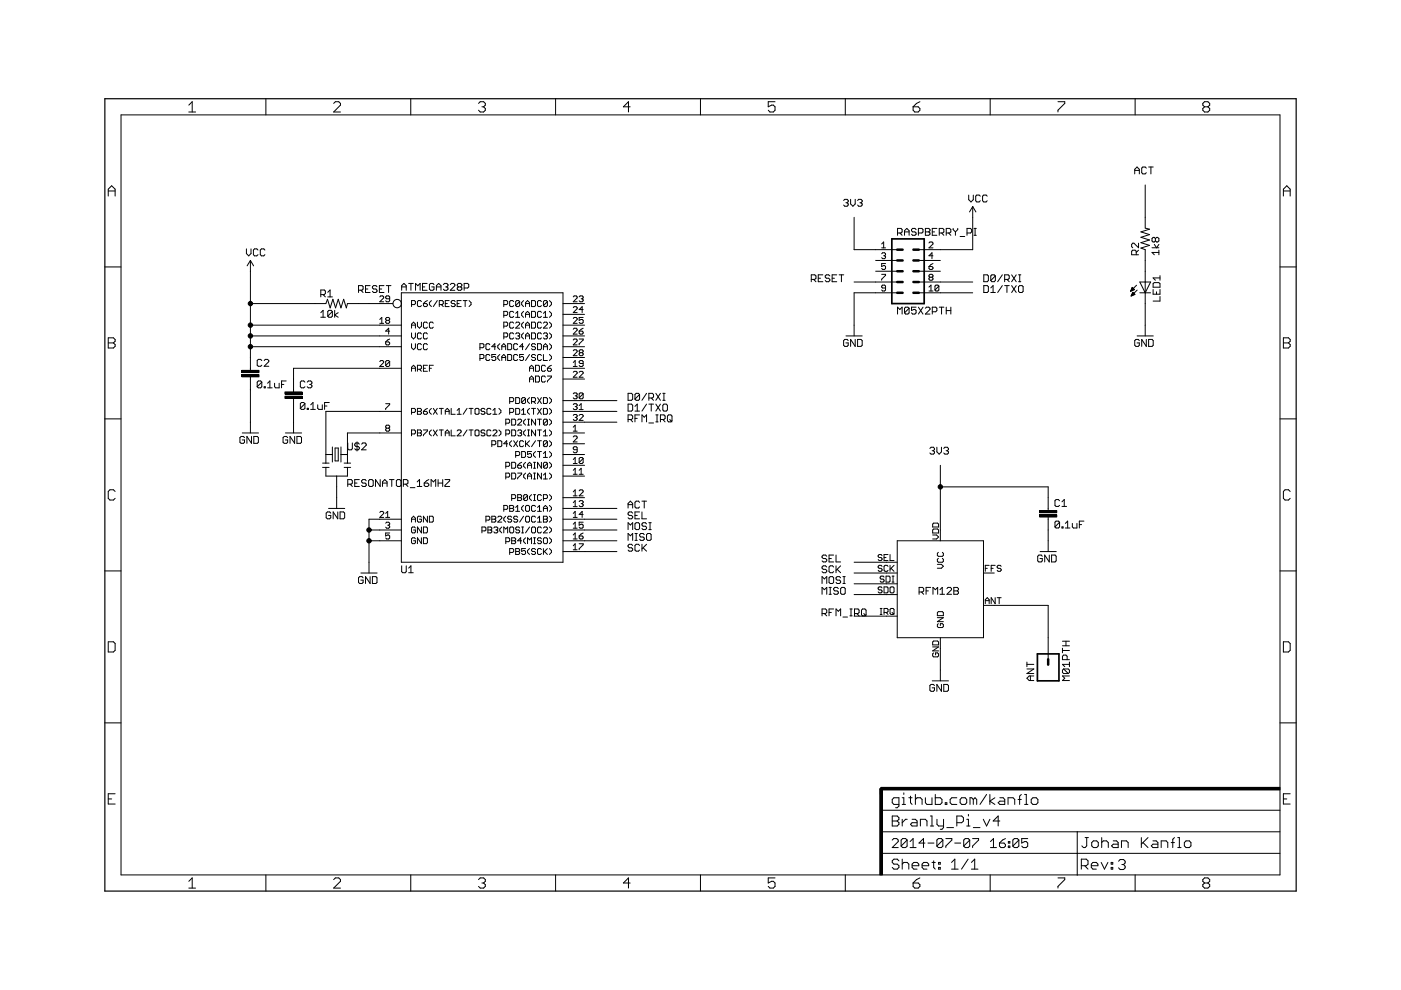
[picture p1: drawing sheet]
<?xml version="1.0" encoding="utf-8"?>
<!DOCTYPE eagle SYSTEM "eagle.dtd">
<!--
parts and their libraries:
SparkFun-DigitalIC: Licensing: Creative Commons ShareAlike 4.0 International - https://creativecommons.org/licenses/by-sa/4.0
-->
<eagle version="6.5.0">
<drawing>
<settings>
<setting alwaysvectorfont="yes"/>
<setting verticaltext="up"/>
</settings>
<grid distance="0.1" unitdist="inch" unit="inch" style="lines" multiple="1" display="no" altdistance="0.01" altunitdist="inch" altunit="inch"/>
<schematic xreflabel="%F%N/%S.%C%R" xrefpart="/%S.%C%R">
<libraries>
<library name="SparkFun-DigitalIC">
<symbols>
<symbol name="ATMEGAXX8-32PIN">
<wire x1="-17.78" y1="27.94" x2="20.32" y2="27.94" width="0.254" layer="94"/>
<wire x1="20.32" y1="27.94" x2="20.32" y2="-35.56" width="0.254" layer="94"/>
<wire x1="20.32" y1="-35.56" x2="-17.78" y2="-35.56" width="0.254" layer="94"/>
<wire x1="-17.78" y1="-35.56" x2="-17.78" y2="27.94" width="0.254" layer="94"/>
<text x="-17.78" y="-38.1" size="1.778" layer="95">&gt;NAME</text>
<text x="-17.78" y="28.448" size="1.778" layer="96">&gt;VALUE</text>
<pin name="PB5(SCK)" x="25.4" y="-33.02" length="middle" rot="R180"/>
<pin name="PB7(XTAL2/TOSC2)" x="-22.86" y="-5.08" length="middle"/>
<pin name="PB6(XTAL1/TOSC1)" x="-22.86" y="0" length="middle"/>
<pin name="GND@1" x="-22.86" y="-27.94" length="middle"/>
<pin name="GND@2" x="-22.86" y="-30.48" length="middle"/>
<pin name="VCC@1" x="-22.86" y="17.78" length="middle"/>
<pin name="VCC@2" x="-22.86" y="15.24" length="middle"/>
<pin name="AGND" x="-22.86" y="-25.4" length="middle"/>
<pin name="AREF" x="-22.86" y="10.16" length="middle"/>
<pin name="AVCC" x="-22.86" y="20.32" length="middle"/>
<pin name="PB4(MISO)" x="25.4" y="-30.48" length="middle" rot="R180"/>
<pin name="PB3(MOSI/OC2)" x="25.4" y="-27.94" length="middle" rot="R180"/>
<pin name="PB2(SS/OC1B)" x="25.4" y="-25.4" length="middle" rot="R180"/>
<pin name="PB1(OC1A)" x="25.4" y="-22.86" length="middle" rot="R180"/>
<pin name="PB0(ICP)" x="25.4" y="-20.32" length="middle" rot="R180"/>
<pin name="PD7(AIN1)" x="25.4" y="-15.24" length="middle" rot="R180"/>
<pin name="PD6(AIN0)" x="25.4" y="-12.7" length="middle" rot="R180"/>
<pin name="PD5(T1)" x="25.4" y="-10.16" length="middle" rot="R180"/>
<pin name="PD4(XCK/T0)" x="25.4" y="-7.62" length="middle" rot="R180"/>
<pin name="PD3(INT1)" x="25.4" y="-5.08" length="middle" rot="R180"/>
<pin name="PD2(INT0)" x="25.4" y="-2.54" length="middle" rot="R180"/>
<pin name="PD1(TXD)" x="25.4" y="0" length="middle" rot="R180"/>
<pin name="PD0(RXD)" x="25.4" y="2.54" length="middle" rot="R180"/>
<pin name="ADC7" x="25.4" y="7.62" length="middle" rot="R180"/>
<pin name="ADC6" x="25.4" y="10.16" length="middle" rot="R180"/>
<pin name="PC5(ADC5/SCL)" x="25.4" y="12.7" length="middle" rot="R180"/>
<pin name="PC4(ADC4/SDA)" x="25.4" y="15.24" length="middle" rot="R180"/>
<pin name="PC3(ADC3)" x="25.4" y="17.78" length="middle" rot="R180"/>
<pin name="PC2(ADC2)" x="25.4" y="20.32" length="middle" rot="R180"/>
<pin name="PC1(ADC1)" x="25.4" y="22.86" length="middle" rot="R180"/>
<pin name="PC0(ADC0)" x="25.4" y="25.4" length="middle" rot="R180"/>
<pin name="PC6(/RESET)" x="-22.86" y="25.4" length="middle" function="dot"/>
</symbol>
</symbols>
<devicesets>
<deviceset name="ATMEGA328_SMT" prefix="U" uservalue="yes">
<gates>
<gate name="G$1" symbol="ATMEGAXX8-32PIN" x="0" y="0"/>
</gates>
<devices>
<device name="" package="TQFP32-08">
<connects>
<connect gate="G$1" pin="ADC6" pad="19"/>
<connect gate="G$1" pin="ADC7" pad="22"/>
<connect gate="G$1" pin="AGND" pad="21"/>
<connect gate="G$1" pin="AREF" pad="20"/>
<connect gate="G$1" pin="AVCC" pad="18"/>
<connect gate="G$1" pin="GND@1" pad="3"/>
<connect gate="G$1" pin="GND@2" pad="5"/>
<connect gate="G$1" pin="PB0(ICP)" pad="12"/>
<connect gate="G$1" pin="PB1(OC1A)" pad="13"/>
<connect gate="G$1" pin="PB2(SS/OC1B)" pad="14"/>
<connect gate="G$1" pin="PB3(MOSI/OC2)" pad="15"/>
<connect gate="G$1" pin="PB4(MISO)" pad="16"/>
<connect gate="G$1" pin="PB5(SCK)" pad="17"/>
<connect gate="G$1" pin="PB6(XTAL1/TOSC1)" pad="7"/>
<connect gate="G$1" pin="PB7(XTAL2/TOSC2)" pad="8"/>
<connect gate="G$1" pin="PC0(ADC0)" pad="23"/>
<connect gate="G$1" pin="PC1(ADC1)" pad="24"/>
<connect gate="G$1" pin="PC2(ADC2)" pad="25"/>
<connect gate="G$1" pin="PC3(ADC3)" pad="26"/>
<connect gate="G$1" pin="PC4(ADC4/SDA)" pad="27"/>
<connect gate="G$1" pin="PC5(ADC5/SCL)" pad="28"/>
<connect gate="G$1" pin="PC6(/RESET)" pad="29"/>
<connect gate="G$1" pin="PD0(RXD)" pad="30"/>
<connect gate="G$1" pin="PD1(TXD)" pad="31"/>
<connect gate="G$1" pin="PD2(INT0)" pad="32"/>
<connect gate="G$1" pin="PD3(INT1)" pad="1"/>
<connect gate="G$1" pin="PD4(XCK/T0)" pad="2"/>
<connect gate="G$1" pin="PD5(T1)" pad="9"/>
<connect gate="G$1" pin="PD6(AIN0)" pad="10"/>
<connect gate="G$1" pin="PD7(AIN1)" pad="11"/>
<connect gate="G$1" pin="VCC@1" pad="4"/>
<connect gate="G$1" pin="VCC@2" pad="6"/>
</connects>
<technologies>
<technology name="">
<attribute name="PROD_ID" value="IC-09069" constant="no"/>
<attribute name="VALUE" value="ATMEGA328P" constant="no"/>
</technology>
</technologies>
</device>
</devices>
</deviceset>
</devicesets>
</library>
<library name="SparkFun-Aesthetics">
<symbols>
<symbol name="VCC">
<wire x1="0.762" y1="1.27" x2="0" y2="2.54" width="0.254" layer="94"/>
<wire x1="0" y1="2.54" x2="-0.762" y2="1.27" width="0.254" layer="94"/>
<text x="-1.016" y="3.556" size="1.778" layer="96">&gt;VALUE</text>
<pin name="VCC" x="0" y="0" visible="off" length="short" direction="sup" rot="R90"/>
</symbol>
<symbol name="DGND">
<wire x1="-1.905" y1="0" x2="1.905" y2="0" width="0.254" layer="94"/>
<text x="-2.54" y="-2.54" size="1.778" layer="96">&gt;VALUE</text>
<pin name="GND" x="0" y="2.54" visible="off" length="short" direction="sup" rot="R270"/>
</symbol>
<symbol name="FR-A4L">
<rectangle x1="178.7652" y1="0" x2="179.3748" y2="20.32" layer="94"/>
<rectangle x1="225.7552" y1="-26.67" x2="226.3648" y2="67.31" layer="94" rot="R90"/>
<wire x1="225.29" y1="-0.1" x2="225.29" y2="5.08" width="0.1016" layer="94"/>
<wire x1="225.29" y1="5.08" x2="273.05" y2="5.08" width="0.1016" layer="94"/>
<wire x1="225.29" y1="5.08" x2="179.07" y2="5.08" width="0.1016" layer="94"/>
<wire x1="179.07" y1="10.16" x2="225.29" y2="10.16" width="0.1016" layer="94"/>
<wire x1="225.29" y1="10.16" x2="273.05" y2="10.16" width="0.1016" layer="94"/>
<wire x1="179.07" y1="15.24" x2="273.05" y2="15.24" width="0.1016" layer="94"/>
<wire x1="225.29" y1="5.08" x2="225.29" y2="10.16" width="0.1016" layer="94"/>
<wire x1="179.07" y1="19.05" x2="179.07" y2="20.32" width="0.6096" layer="94"/>
<wire x1="179.07" y1="20.32" x2="180.34" y2="20.32" width="0.6096" layer="94"/>
<text x="181.61" y="11.43" size="2.54" layer="94" font="vector">&gt;DRAWING_NAME</text>
<text x="181.61" y="6.35" size="2.286" layer="94" font="vector">&gt;LAST_DATE_TIME</text>
<text x="195.58" y="1.27" size="2.54" layer="94" font="vector">&gt;SHEET</text>
<text x="181.61" y="1.27" size="2.54" layer="94" font="vector">Sheet:</text>
<text x="181.61" y="16.51" size="2.54" layer="94" font="vector">github.com/kanflo</text>
<text x="226.16" y="1.27" size="2.54" layer="94" font="vector">Rev:</text>
<text x="226.26" y="6.35" size="2.54" layer="94" font="vector">Johan Kanflo</text>
<text x="234.92" y="1.17" size="2.54" layer="94" font="vector">3</text>
<frame x1="-3.81" y1="-3.81" x2="276.86" y2="182.88" columns="8" rows="5" layer="94"/>
</symbol>
</symbols>
<devicesets>
<deviceset name="VCC" prefix="SUPPLY">
<gates>
<gate name="G$1" symbol="VCC" x="0" y="0"/>
</gates>
<devices>
<device name="">
<technologies>
<technology name=""/>
</technologies>
</device>
</devices>
</deviceset>
<deviceset name="GND" prefix="GND">
<gates>
<gate name="1" symbol="DGND" x="0" y="0"/>
</gates>
<devices>
<device name="">
<technologies>
<technology name=""/>
</technologies>
</device>
</devices>
</deviceset>
<deviceset name="FRAME-A4L" prefix="FRAME">
<gates>
<gate name="G$1" symbol="FR-A4L" x="0" y="0"/>
</gates>
<devices>
<device name="">
<technologies>
<technology name=""/>
</technologies>
</device>
</devices>
</deviceset>
</devicesets>
</library>
<library name="SparkFun-Connectors">
<symbols>
<symbol name="M05X2">
<wire x1="3.81" y1="-7.62" x2="-3.81" y2="-7.62" width="0.4064" layer="94"/>
<wire x1="1.27" y1="0" x2="2.54" y2="0" width="0.6096" layer="94"/>
<wire x1="1.27" y1="-2.54" x2="2.54" y2="-2.54" width="0.6096" layer="94"/>
<wire x1="1.27" y1="-5.08" x2="2.54" y2="-5.08" width="0.6096" layer="94"/>
<wire x1="-3.81" y1="7.62" x2="-3.81" y2="-7.62" width="0.4064" layer="94"/>
<wire x1="3.81" y1="-7.62" x2="3.81" y2="7.62" width="0.4064" layer="94"/>
<wire x1="-3.81" y1="7.62" x2="3.81" y2="7.62" width="0.4064" layer="94"/>
<wire x1="1.27" y1="5.08" x2="2.54" y2="5.08" width="0.6096" layer="94"/>
<wire x1="1.27" y1="2.54" x2="2.54" y2="2.54" width="0.6096" layer="94"/>
<wire x1="-1.27" y1="0" x2="-2.54" y2="0" width="0.6096" layer="94"/>
<wire x1="-1.27" y1="-2.54" x2="-2.54" y2="-2.54" width="0.6096" layer="94"/>
<wire x1="-1.27" y1="-5.08" x2="-2.54" y2="-5.08" width="0.6096" layer="94"/>
<wire x1="-1.27" y1="5.08" x2="-2.54" y2="5.08" width="0.6096" layer="94"/>
<wire x1="-1.27" y1="2.54" x2="-2.54" y2="2.54" width="0.6096" layer="94"/>
<text x="-2.54" y="-10.16" size="1.778" layer="96">&gt;VALUE</text>
<text x="-2.54" y="8.382" size="1.778" layer="95">&gt;NAME</text>
<pin name="10" x="7.62" y="-5.08" visible="pad" length="middle" direction="pas" swaplevel="1" rot="R180"/>
<pin name="8" x="7.62" y="-2.54" visible="pad" length="middle" direction="pas" swaplevel="1" rot="R180"/>
<pin name="6" x="7.62" y="0" visible="pad" length="middle" direction="pas" swaplevel="1" rot="R180"/>
<pin name="4" x="7.62" y="2.54" visible="pad" length="middle" direction="pas" swaplevel="1" rot="R180"/>
<pin name="2" x="7.62" y="5.08" visible="pad" length="middle" direction="pas" swaplevel="1" rot="R180"/>
<pin name="9" x="-7.62" y="-5.08" visible="pad" length="middle" direction="pas" swaplevel="1"/>
<pin name="7" x="-7.62" y="-2.54" visible="pad" length="middle" direction="pas" swaplevel="1"/>
<pin name="5" x="-7.62" y="0" visible="pad" length="middle" direction="pas" swaplevel="1"/>
<pin name="3" x="-7.62" y="2.54" visible="pad" length="middle" direction="pas" swaplevel="1"/>
<pin name="1" x="-7.62" y="5.08" visible="pad" length="middle" direction="pas" swaplevel="1"/>
</symbol>
<symbol name="M01">
<wire x1="3.81" y1="-2.54" x2="-2.54" y2="-2.54" width="0.4064" layer="94"/>
<wire x1="1.27" y1="0" x2="2.54" y2="0" width="0.6096" layer="94"/>
<wire x1="-2.54" y1="2.54" x2="-2.54" y2="-2.54" width="0.4064" layer="94"/>
<wire x1="3.81" y1="-2.54" x2="3.81" y2="2.54" width="0.4064" layer="94"/>
<wire x1="-2.54" y1="2.54" x2="3.81" y2="2.54" width="0.4064" layer="94"/>
<text x="-2.54" y="-5.08" size="1.778" layer="96">&gt;VALUE</text>
<text x="-2.54" y="3.302" size="1.778" layer="95">&gt;NAME</text>
<pin name="1" x="7.62" y="0" visible="off" length="middle" direction="pas" swaplevel="1" rot="R180"/>
</symbol>
</symbols>
<devicesets>
<deviceset name="M05X2" prefix="JP">
<gates>
<gate name="G$1" symbol="M05X2" x="0" y="0"/>
</gates>
<devices>
<device name="PTH" package="AVR_ICSP">
<connects>
<connect gate="G$1" pin="1" pad="1"/>
<connect gate="G$1" pin="10" pad="10"/>
<connect gate="G$1" pin="2" pad="2"/>
<connect gate="G$1" pin="3" pad="3"/>
<connect gate="G$1" pin="4" pad="4"/>
<connect gate="G$1" pin="5" pad="5"/>
<connect gate="G$1" pin="6" pad="6"/>
<connect gate="G$1" pin="7" pad="7"/>
<connect gate="G$1" pin="8" pad="8"/>
<connect gate="G$1" pin="9" pad="9"/>
</connects>
<technologies>
<technology name=""/>
</technologies>
</device>
<device name="RA" package="2X5-RA">
<connects>
<connect gate="G$1" pin="1" pad="1"/>
<connect gate="G$1" pin="10" pad="10"/>
<connect gate="G$1" pin="2" pad="2"/>
<connect gate="G$1" pin="3" pad="3"/>
<connect gate="G$1" pin="4" pad="4"/>
<connect gate="G$1" pin="5" pad="5"/>
<connect gate="G$1" pin="6" pad="6"/>
<connect gate="G$1" pin="7" pad="7"/>
<connect gate="G$1" pin="8" pad="8"/>
<connect gate="G$1" pin="9" pad="9"/>
</connects>
<technologies>
<technology name=""/>
</technologies>
</device>
<device name="RAF" package="2X5-RAF">
<connects>
<connect gate="G$1" pin="1" pad="1"/>
<connect gate="G$1" pin="10" pad="10"/>
<connect gate="G$1" pin="2" pad="2"/>
<connect gate="G$1" pin="3" pad="3"/>
<connect gate="G$1" pin="4" pad="4"/>
<connect gate="G$1" pin="5" pad="5"/>
<connect gate="G$1" pin="6" pad="6"/>
<connect gate="G$1" pin="7" pad="7"/>
<connect gate="G$1" pin="8" pad="8"/>
<connect gate="G$1" pin="9" pad="9"/>
</connects>
<technologies>
<technology name=""/>
</technologies>
</device>
<device name="SHD" package="2X5-SHROUDED">
<connects>
<connect gate="G$1" pin="1" pad="1"/>
<connect gate="G$1" pin="10" pad="10"/>
<connect gate="G$1" pin="2" pad="2"/>
<connect gate="G$1" pin="3" pad="3"/>
<connect gate="G$1" pin="4" pad="4"/>
<connect gate="G$1" pin="5" pad="5"/>
<connect gate="G$1" pin="6" pad="6"/>
<connect gate="G$1" pin="7" pad="7"/>
<connect gate="G$1" pin="8" pad="8"/>
<connect gate="G$1" pin="9" pad="9"/>
</connects>
<technologies>
<technology name=""/>
</technologies>
</device>
<device name="SHD_LOCK" package="2X5-SHROUDED_LOCK">
<connects>
<connect gate="G$1" pin="1" pad="1"/>
<connect gate="G$1" pin="10" pad="10"/>
<connect gate="G$1" pin="2" pad="2"/>
<connect gate="G$1" pin="3" pad="3"/>
<connect gate="G$1" pin="4" pad="4"/>
<connect gate="G$1" pin="5" pad="5"/>
<connect gate="G$1" pin="6" pad="6"/>
<connect gate="G$1" pin="7" pad="7"/>
<connect gate="G$1" pin="8" pad="8"/>
<connect gate="G$1" pin="9" pad="9"/>
</connects>
<technologies>
<technology name=""/>
</technologies>
</device>
<device name="SHD_SMD" package="2X5-SHROUDED_SMD">
<connects>
<connect gate="G$1" pin="1" pad="1"/>
<connect gate="G$1" pin="10" pad="10"/>
<connect gate="G$1" pin="2" pad="2"/>
<connect gate="G$1" pin="3" pad="3"/>
<connect gate="G$1" pin="4" pad="4"/>
<connect gate="G$1" pin="5" pad="5"/>
<connect gate="G$1" pin="6" pad="6"/>
<connect gate="G$1" pin="7" pad="7"/>
<connect gate="G$1" pin="8" pad="8"/>
<connect gate="G$1" pin="9" pad="9"/>
</connects>
<technologies>
<technology name=""/>
</technologies>
</device>
<device name="NO_SILK" package="2X5_NOSILK">
<connects>
<connect gate="G$1" pin="1" pad="1"/>
<connect gate="G$1" pin="10" pad="10"/>
<connect gate="G$1" pin="2" pad="2"/>
<connect gate="G$1" pin="3" pad="3"/>
<connect gate="G$1" pin="4" pad="4"/>
<connect gate="G$1" pin="5" pad="5"/>
<connect gate="G$1" pin="6" pad="6"/>
<connect gate="G$1" pin="7" pad="7"/>
<connect gate="G$1" pin="8" pad="8"/>
<connect gate="G$1" pin="9" pad="9"/>
</connects>
<technologies>
<technology name=""/>
</technologies>
</device>
</devices>
</deviceset>
<deviceset name="M01" prefix="JP">
<gates>
<gate name="G$1" symbol="M01" x="0" y="0"/>
</gates>
<devices>
<device name="PTH_LONGPAD" package="1X01_LONGPAD">
<connects>
<connect gate="G$1" pin="1" pad="1"/>
</connects>
<technologies>
<technology name=""/>
</technologies>
</device>
<device name="SMD" package="LUXEON-PAD">
<connects>
<connect gate="G$1" pin="1" pad="P$1"/>
</connects>
<technologies>
<technology name=""/>
</technologies>
</device>
<device name="-SMTSO-256-ET" package="SMTSO-256-ET">
<connects>
<connect gate="G$1" pin="1" pad="P$1"/>
</connects>
<technologies>
<technology name=""/>
</technologies>
</device>
<device name="SMTRA-256-8-6" package="SMTRA-256-8-6">
<connects>
<connect gate="G$1" pin="1" pad="P$1"/>
</connects>
<technologies>
<technology name=""/>
</technologies>
</device>
<device name="SMDNS" package="1X01NS">
<connects>
<connect gate="G$1" pin="1" pad="1"/>
</connects>
<technologies>
<technology name=""/>
</technologies>
</device>
<device name="PTH" package="1X01">
<connects>
<connect gate="G$1" pin="1" pad="1"/>
</connects>
<technologies>
<technology name=""/>
</technologies>
</device>
<device name="PTH_2MM" package="1X01_2MM">
<connects>
<connect gate="G$1" pin="1" pad="1"/>
</connects>
<technologies>
<technology name=""/>
</technologies>
</device>
<device name="OFFSET" package="1X01_OFFSET">
<connects>
<connect gate="G$1" pin="1" pad="1"/>
</connects>
<technologies>
<technology name=""/>
</technologies>
</device>
<device name="SMD-4.5X1.5" package="PAD-1.5X4.5">
<connects>
<connect gate="G$1" pin="1" pad="P$1"/>
</connects>
<technologies>
<technology name=""/>
</technologies>
</device>
<device name="POGOPIN_HOLE_LARGE" package="1X01_POGOPIN_HOLE_LARGE">
<connects>
<connect gate="G$1" pin="1" pad="1"/>
</connects>
<technologies>
<technology name=""/>
</technologies>
</device>
<device name="POGOPIN_HOLE_0.58" package="1X01_POGOPIN_HOLE_0.58">
<connects>
<connect gate="G$1" pin="1" pad="1"/>
</connects>
<technologies>
<technology name=""/>
</technologies>
</device>
<device name="SNAP-FEMALE" package="SNAP-FEMALE">
<connects>
<connect gate="G$1" pin="1" pad="1"/>
</connects>
<technologies>
<technology name=""/>
</technologies>
</device>
<device name="SNAP-MALE" package="SNAP-MALE">
<connects>
<connect gate="G$1" pin="1" pad="2"/>
</connects>
<technologies>
<technology name=""/>
</technologies>
</device>
<device name="SPRING-CONN" package="SPRING-CONNECTOR">
<connects>
<connect gate="G$1" pin="1" pad="P$2"/>
</connects>
<technologies>
<technology name=""/>
</technologies>
</device>
<device name="NOSILK-KIT" package="1X01NS-KIT">
<connects>
<connect gate="G$1" pin="1" pad="1"/>
</connects>
<technologies>
<technology name=""/>
</technologies>
</device>
</devices>
</deviceset>
</devicesets>
</library>
<library name="JeeParts">
<symbols>
<symbol name="RFM12B">
<wire x1="-10.16" y1="10.16" x2="10.16" y2="10.16" width="0.254" layer="94"/>
<wire x1="10.16" y1="10.16" x2="10.16" y2="-12.7" width="0.254" layer="94"/>
<wire x1="10.16" y1="-12.7" x2="-10.16" y2="-12.7" width="0.254" layer="94"/>
<wire x1="-10.16" y1="-12.7" x2="-10.16" y2="10.16" width="0.254" layer="94"/>
<text x="-5.08" y="-2.54" size="1.778" layer="94">RFM12B</text>
<pin name="SEL" x="-12.7" y="5.08" visible="pad" length="short" direction="in"/>
<pin name="SCK" x="-12.7" y="2.54" visible="pad" length="short" direction="in"/>
<pin name="SDI" x="-12.7" y="0" visible="pad" length="short" direction="in"/>
<pin name="SDO" x="-12.7" y="-2.54" visible="pad" length="short" direction="out"/>
<pin name="ANT" x="12.7" y="-5.08" visible="pad" length="short" direction="pas" rot="R180"/>
<pin name="VCC" x="0" y="12.7" length="short" direction="pwr" rot="R270"/>
<pin name="GND" x="0" y="-15.24" length="short" direction="pwr" rot="R90"/>
<pin name="IRQ" x="-12.7" y="-7.62" visible="pad" length="short" direction="oc"/>
<pin name="FFS" x="12.7" y="2.54" visible="pad" length="short" rot="R180"/>
</symbol>
</symbols>
<devicesets>
<deviceset name="RFM12B">
<gates>
<gate name="G$1" symbol="RFM12B" x="0" y="0"/>
</gates>
<devices>
<device name="" package="RFM12B">
<connects>
<connect gate="G$1" pin="ANT" pad="ANT"/>
<connect gate="G$1" pin="FFS" pad="FFS"/>
<connect gate="G$1" pin="GND" pad="GND"/>
<connect gate="G$1" pin="IRQ" pad="IRQ"/>
<connect gate="G$1" pin="SCK" pad="SCK"/>
<connect gate="G$1" pin="SDI" pad="SDI"/>
<connect gate="G$1" pin="SDO" pad="SDO"/>
<connect gate="G$1" pin="SEL" pad="SEL"/>
<connect gate="G$1" pin="VCC" pad="VDD"/>
</connects>
<technologies>
<technology name=""/>
</technologies>
</device>
</devices>
</deviceset>
</devicesets>
</library>
<library name="kanflo">
<symbols>
<symbol name="RESONATOR">
<wire x1="1.016" y1="0" x2="2.54" y2="0" width="0.1524" layer="94"/>
<wire x1="-2.54" y1="0" x2="-1.016" y2="0" width="0.1524" layer="94"/>
<wire x1="-0.381" y1="1.524" x2="-0.381" y2="-1.524" width="0.1524" layer="94"/>
<wire x1="-0.381" y1="-1.524" x2="0.381" y2="-1.524" width="0.1524" layer="94"/>
<wire x1="0.381" y1="-1.524" x2="0.381" y2="1.524" width="0.1524" layer="94"/>
<wire x1="0.381" y1="1.524" x2="-0.381" y2="1.524" width="0.1524" layer="94"/>
<wire x1="1.016" y1="1.778" x2="1.016" y2="0" width="0.1524" layer="94"/>
<wire x1="1.016" y1="0" x2="1.016" y2="-1.778" width="0.1524" layer="94"/>
<wire x1="-1.016" y1="1.778" x2="-1.016" y2="0" width="0.1524" layer="94"/>
<wire x1="-1.016" y1="0" x2="-1.016" y2="-1.778" width="0.1524" layer="94"/>
<wire x1="2.54" y1="0" x2="2.54" y2="-2.032" width="0.1524" layer="94"/>
<wire x1="3.302" y1="-2.032" x2="2.54" y2="-2.032" width="0.1524" layer="94"/>
<wire x1="2.54" y1="-2.032" x2="1.778" y2="-2.032" width="0.1524" layer="94"/>
<wire x1="3.302" y1="-3.048" x2="2.54" y2="-3.048" width="0.1524" layer="94"/>
<wire x1="2.54" y1="-3.048" x2="1.778" y2="-3.048" width="0.1524" layer="94"/>
<wire x1="2.54" y1="-3.048" x2="2.54" y2="-5.08" width="0.1524" layer="94"/>
<wire x1="-1.778" y1="-3.048" x2="-2.54" y2="-3.048" width="0.1524" layer="94"/>
<wire x1="-2.54" y1="-3.048" x2="-3.302" y2="-3.048" width="0.1524" layer="94"/>
<wire x1="-2.54" y1="-3.048" x2="-2.54" y2="-5.08" width="0.1524" layer="94"/>
<wire x1="-1.778" y1="-2.032" x2="-2.54" y2="-2.032" width="0.1524" layer="94"/>
<wire x1="-2.54" y1="-2.032" x2="-3.302" y2="-2.032" width="0.1524" layer="94"/>
<wire x1="-2.54" y1="-2.032" x2="-2.54" y2="0" width="0.1524" layer="94"/>
<wire x1="2.54" y1="-5.08" x2="0" y2="-5.08" width="0.1524" layer="94"/>
<wire x1="0" y1="-5.08" x2="-2.54" y2="-5.08" width="0.1524" layer="94"/>
<wire x1="0" y1="-5.08" x2="0" y2="-7.62" width="0.1524" layer="94"/>
<text x="2.54" y="1.016" size="1.778" layer="95">&gt;NAME</text>
<text x="2.54" y="-7.62" size="1.778" layer="96">&gt;VALUE</text>
<pin name="3" x="2.54" y="0" visible="off" length="point" direction="pas" swaplevel="1" rot="R180"/>
<pin name="1" x="-2.54" y="0" visible="off" length="point" direction="pas" swaplevel="1"/>
<pin name="2" x="0" y="-7.62" visible="off" length="point" direction="pas" swaplevel="1" rot="R90"/>
</symbol>
</symbols>
<devicesets>
<deviceset name="RESONATOR_16MHZ">
<gates>
<gate name="G$1" symbol="RESONATOR" x="0" y="2.54"/>
</gates>
<devices>
<device name="" package="RESONATOR_SMD">
<connects>
<connect gate="G$1" pin="1" pad="1"/>
<connect gate="G$1" pin="2" pad="2"/>
<connect gate="G$1" pin="3" pad="3"/>
</connects>
<technologies>
<technology name=""/>
</technologies>
</device>
</devices>
</deviceset>
</devicesets>
</library>
<library name="SparkFun-Capacitors">
<symbols>
<symbol name="CAP">
<wire x1="0" y1="2.54" x2="0" y2="2.032" width="0.1524" layer="94"/>
<wire x1="0" y1="0" x2="0" y2="0.508" width="0.1524" layer="94"/>
<text x="1.524" y="2.921" size="1.778" layer="95">&gt;NAME</text>
<text x="1.524" y="-2.159" size="1.778" layer="96">&gt;VALUE</text>
<rectangle x1="-2.032" y1="0.508" x2="2.032" y2="1.016" layer="94"/>
<rectangle x1="-2.032" y1="1.524" x2="2.032" y2="2.032" layer="94"/>
<pin name="1" x="0" y="5.08" visible="off" length="short" direction="pas" swaplevel="1" rot="R270"/>
<pin name="2" x="0" y="-2.54" visible="off" length="short" direction="pas" swaplevel="1" rot="R90"/>
</symbol>
</symbols>
<devicesets>
<deviceset name="0.1UF-25V(+80/-20%)(0603)" prefix="C" uservalue="yes">
<gates>
<gate name="G$1" symbol="CAP" x="0" y="-2.54"/>
</gates>
<devices>
<device name="" package="0603-CAP">
<connects>
<connect gate="G$1" pin="1" pad="1"/>
<connect gate="G$1" pin="2" pad="2"/>
</connects>
<technologies>
<technology name="">
<attribute name="PROD_ID" value="CAP-00810"/>
<attribute name="VALUE" value="0.1uF" constant="no"/>
</technology>
</technologies>
</device>
</devices>
</deviceset>
</devicesets>
</library>
<library name="SparkFun-Passives">
<symbols>
<symbol name="RESISTOR">
<wire x1="-2.54" y1="0" x2="-2.159" y2="1.016" width="0.1524" layer="94"/>
<wire x1="-2.159" y1="1.016" x2="-1.524" y2="-1.016" width="0.1524" layer="94"/>
<wire x1="-1.524" y1="-1.016" x2="-0.889" y2="1.016" width="0.1524" layer="94"/>
<wire x1="-0.889" y1="1.016" x2="-0.254" y2="-1.016" width="0.1524" layer="94"/>
<wire x1="-0.254" y1="-1.016" x2="0.381" y2="1.016" width="0.1524" layer="94"/>
<wire x1="0.381" y1="1.016" x2="1.016" y2="-1.016" width="0.1524" layer="94"/>
<wire x1="1.016" y1="-1.016" x2="1.651" y2="1.016" width="0.1524" layer="94"/>
<wire x1="1.651" y1="1.016" x2="2.286" y2="-1.016" width="0.1524" layer="94"/>
<wire x1="2.286" y1="-1.016" x2="2.54" y2="0" width="0.1524" layer="94"/>
<text x="-3.81" y="1.4986" size="1.778" layer="95">&gt;NAME</text>
<text x="-3.81" y="-3.302" size="1.778" layer="96">&gt;VALUE</text>
<pin name="2" x="5.08" y="0" visible="off" length="short" direction="pas" swaplevel="1" rot="R180"/>
<pin name="1" x="-5.08" y="0" visible="off" length="short" direction="pas" swaplevel="1"/>
</symbol>
</symbols>
<devicesets>
<deviceset name="RESISTOR" prefix="R" uservalue="yes">
<gates>
<gate name="G$1" symbol="RESISTOR" x="0" y="0"/>
</gates>
<devices>
<device name="1206" package="1206">
<connects>
<connect gate="G$1" pin="1" pad="1"/>
<connect gate="G$1" pin="2" pad="2"/>
</connects>
<technologies>
<technology name=""/>
</technologies>
</device>
<device name="AXIAL-0.3" package="AXIAL-0.3">
<connects>
<connect gate="G$1" pin="1" pad="P$1"/>
<connect gate="G$1" pin="2" pad="P$2"/>
</connects>
<technologies>
<technology name=""/>
</technologies>
</device>
<device name="2010" package="R2010">
<connects>
<connect gate="G$1" pin="1" pad="1"/>
<connect gate="G$1" pin="2" pad="2"/>
</connects>
<technologies>
<technology name=""/>
</technologies>
</device>
<device name="0805-RES" package="0805">
<connects>
<connect gate="G$1" pin="1" pad="1"/>
<connect gate="G$1" pin="2" pad="2"/>
</connects>
<technologies>
<technology name=""/>
</technologies>
</device>
<device name="0603-RES" package="0603-RES">
<connects>
<connect gate="G$1" pin="1" pad="1"/>
<connect gate="G$1" pin="2" pad="2"/>
</connects>
<technologies>
<technology name=""/>
</technologies>
</device>
<device name="0402-RES" package="0402-RES">
<connects>
<connect gate="G$1" pin="1" pad="1"/>
<connect gate="G$1" pin="2" pad="2"/>
</connects>
<technologies>
<technology name=""/>
</technologies>
</device>
<device name="PTH-1/6W" package="1/6W-RES">
<connects>
<connect gate="G$1" pin="1" pad="1"/>
<connect gate="G$1" pin="2" pad="2"/>
</connects>
<technologies>
<technology name=""/>
</technologies>
</device>
<device name="2512" package="R2512">
<connects>
<connect gate="G$1" pin="1" pad="1"/>
<connect gate="G$1" pin="2" pad="2"/>
</connects>
<technologies>
<technology name=""/>
</technologies>
</device>
<device name="PTH-1/4W" package="AXIAL-0.4">
<connects>
<connect gate="G$1" pin="1" pad="P$1"/>
<connect gate="G$1" pin="2" pad="P$2"/>
</connects>
<technologies>
<technology name=""/>
</technologies>
</device>
<device name="PTH-1/2W" package="AXIAL-0.5">
<connects>
<connect gate="G$1" pin="1" pad="P$1"/>
<connect gate="G$1" pin="2" pad="P$2"/>
</connects>
<technologies>
<technology name=""/>
</technologies>
</device>
<device name="PTH-1W" package="AXIAL-0.6">
<connects>
<connect gate="G$1" pin="1" pad="P$1"/>
<connect gate="G$1" pin="2" pad="P$2"/>
</connects>
<technologies>
<technology name=""/>
</technologies>
</device>
<device name="PTH-2W" package="AXIAL-0.8">
<connects>
<connect gate="G$1" pin="1" pad="P$1"/>
<connect gate="G$1" pin="2" pad="P$2"/>
</connects>
<technologies>
<technology name=""/>
</technologies>
</device>
<device name="KIT" package="AXIAL-0.3-KIT">
<connects>
<connect gate="G$1" pin="1" pad="P$1"/>
<connect gate="G$1" pin="2" pad="P$2"/>
</connects>
<technologies>
<technology name=""/>
</technologies>
</device>
<device name="EZ" package="AXIAL-0.3EZ">
<connects>
<connect gate="G$1" pin="1" pad="P$1"/>
<connect gate="G$1" pin="2" pad="P$2"/>
</connects>
<technologies>
<technology name=""/>
</technologies>
</device>
</devices>
</deviceset>
</devicesets>
</library>
<library name="SparkFun-LED">
<symbols>
<symbol name="LED">
<wire x1="1.27" y1="0" x2="0" y2="-2.54" width="0.254" layer="94"/>
<wire x1="0" y1="-2.54" x2="-1.27" y2="0" width="0.254" layer="94"/>
<wire x1="1.27" y1="-2.54" x2="0" y2="-2.54" width="0.254" layer="94"/>
<wire x1="0" y1="-2.54" x2="-1.27" y2="-2.54" width="0.254" layer="94"/>
<wire x1="1.27" y1="0" x2="0" y2="0" width="0.254" layer="94"/>
<wire x1="0" y1="0" x2="-1.27" y2="0" width="0.254" layer="94"/>
<wire x1="0" y1="0" x2="0" y2="-2.54" width="0.1524" layer="94"/>
<wire x1="-2.032" y1="-0.762" x2="-3.429" y2="-2.159" width="0.1524" layer="94"/>
<wire x1="-1.905" y1="-1.905" x2="-3.302" y2="-3.302" width="0.1524" layer="94"/>
<text x="3.556" y="-4.572" size="1.778" layer="95" rot="R90">&gt;NAME</text>
<text x="5.715" y="-4.572" size="1.778" layer="96" rot="R90">&gt;VALUE</text>
<pin name="C" x="0" y="-5.08" visible="off" length="short" direction="pas" rot="R90"/>
<pin name="A" x="0" y="2.54" visible="off" length="short" direction="pas" rot="R270"/>
<polygon width="0.1524" layer="94">
<vertex x="-3.429" y="-2.159"/>
<vertex x="-3.048" y="-1.27"/>
<vertex x="-2.54" y="-1.778"/>
</polygon>
<polygon width="0.1524" layer="94">
<vertex x="-3.302" y="-3.302"/>
<vertex x="-2.921" y="-2.413"/>
<vertex x="-2.413" y="-2.921"/>
</polygon>
</symbol>
</symbols>
<devicesets>
<deviceset name="LED" prefix="LED" uservalue="yes">
<gates>
<gate name="G$1" symbol="LED" x="0" y="0"/>
</gates>
<devices>
<device name="5MM" package="LED5MM">
<connects>
<connect gate="G$1" pin="A" pad="A"/>
<connect gate="G$1" pin="C" pad="K"/>
</connects>
<technologies>
<technology name=""/>
</technologies>
</device>
<device name="3MM" package="LED3MM">
<connects>
<connect gate="G$1" pin="A" pad="A"/>
<connect gate="G$1" pin="C" pad="K"/>
</connects>
<technologies>
<technology name=""/>
</technologies>
</device>
<device name="1206" package="LED-1206">
<connects>
<connect gate="G$1" pin="A" pad="A"/>
<connect gate="G$1" pin="C" pad="C"/>
</connects>
<technologies>
<technology name=""/>
</technologies>
</device>
<device name="0603" package="LED-0603">
<connects>
<connect gate="G$1" pin="A" pad="A"/>
<connect gate="G$1" pin="C" pad="C"/>
</connects>
<technologies>
<technology name=""/>
</technologies>
</device>
<device name="10MM" package="LED10MM">
<connects>
<connect gate="G$1" pin="A" pad="A"/>
<connect gate="G$1" pin="C" pad="C"/>
</connects>
<technologies>
<technology name=""/>
</technologies>
</device>
<device name="-FKIT-1206" package="FKIT-LED-1206">
<connects>
<connect gate="G$1" pin="A" pad="A"/>
<connect gate="G$1" pin="C" pad="C"/>
</connects>
<technologies>
<technology name=""/>
</technologies>
</device>
<device name="-3MM-NO_SILK" package="LED3MM-NS">
<connects>
<connect gate="G$1" pin="A" pad="A"/>
<connect gate="G$1" pin="C" pad="K"/>
</connects>
<technologies>
<technology name=""/>
</technologies>
</device>
<device name="5MM-KIT" package="LED5MM-KIT">
<connects>
<connect gate="G$1" pin="A" pad="A"/>
<connect gate="G$1" pin="C" pad="K"/>
</connects>
<technologies>
<technology name=""/>
</technologies>
</device>
<device name="1206-BOTTOM" package="LED-1206-BOTTOM">
<connects>
<connect gate="G$1" pin="A" pad="A"/>
<connect gate="G$1" pin="C" pad="C"/>
</connects>
<technologies>
<technology name=""/>
</technologies>
</device>
</devices>
</deviceset>
</devicesets>
</library>
</libraries>
<attributes>
</attributes>
<variantdefs>
</variantdefs>
<classes>
<class number="0" name="default" width="0" drill="0">
</class>
</classes>
<parts>
<part name="U1" library="SparkFun-DigitalIC" deviceset="ATMEGA328_SMT" device="" value="ATMEGA328P"/>
<part name="SUPPLY1" library="SparkFun-Aesthetics" deviceset="VCC" device=""/>
<part name="GND1" library="SparkFun-Aesthetics" deviceset="GND" device=""/>
<part name="GND2" library="SparkFun-Aesthetics" deviceset="GND" device=""/>
<part name="GND3" library="SparkFun-Aesthetics" deviceset="GND" device=""/>
<part name="GND4" library="SparkFun-Aesthetics" deviceset="GND" device=""/>
<part name="GND5" library="SparkFun-Aesthetics" deviceset="GND" device=""/>
<part name="GND6" library="SparkFun-Aesthetics" deviceset="GND" device=""/>
<part name="RASPBERRY_PI" library="SparkFun-Connectors" deviceset="M05X2" device="PTH"/>
<part name="U2" library="JeeParts" deviceset="RFM12B" device=""/>
<part name="U$2" library="kanflo" deviceset="RESONATOR_16MHZ" device=""/>
<part name="C1" library="SparkFun-Capacitors" deviceset="0.1UF-25V(+80/-20%)(0603)" device="" value="0.1uF"/>
<part name="C2" library="SparkFun-Capacitors" deviceset="0.1UF-25V(+80/-20%)(0603)" device="" value="0.1uF"/>
<part name="C3" library="SparkFun-Capacitors" deviceset="0.1UF-25V(+80/-20%)(0603)" device="" value="0.1uF"/>
<part name="R1" library="SparkFun-Passives" deviceset="RESISTOR" device="0603-RES" value="10k"/>
<part name="GND7" library="SparkFun-Aesthetics" deviceset="GND" device=""/>
<part name="ANT" library="SparkFun-Connectors" deviceset="M01" device="PTH"/>
<part name="R2" library="SparkFun-Passives" deviceset="RESISTOR" device="0603-RES" value="1k8"/>
<part name="FRAME1" library="SparkFun-Aesthetics" deviceset="FRAME-A4L" device=""/>
<part name="LED1" library="SparkFun-LED" deviceset="LED" device="0603"/>
<part name="GND8" library="SparkFun-Aesthetics" deviceset="GND" device=""/>
<part name="SUPPLY4" library="SparkFun-Aesthetics" deviceset="VCC" device=""/>
</parts>
<sheets>
<sheet>
<plain>
</plain>
<instances>
<instance part="U1" gate="G$1" x="73.66" y="96.52"/>
<instance part="SUPPLY1" gate="G$1" x="20.32" y="129.54"/>
<instance part="GND1" gate="1" x="20.32" y="91.44"/>
<instance part="GND2" gate="1" x="30.48" y="91.44"/>
<instance part="GND3" gate="1" x="40.64" y="73.66"/>
<instance part="GND4" gate="1" x="48.26" y="58.42"/>
<instance part="GND5" gate="1" x="162.56" y="114.3"/>
<instance part="GND6" gate="1" x="182.88" y="33.02"/>
<instance part="RASPBERRY_PI" gate="G$1" x="175.26" y="129.54"/>
<instance part="U2" gate="G$1" x="182.88" y="55.88"/>
<instance part="U$2" gate="G$1" x="40.64" y="86.36"/>
<instance part="C1" gate="G$1" x="208.28" y="71.12"/>
<instance part="C2" gate="G$1" x="20.32" y="104.14"/>
<instance part="C3" gate="G$1" x="30.48" y="99.06"/>
<instance part="R1" gate="G$1" x="40.64" y="121.92"/>
<instance part="GND7" gate="1" x="208.28" y="63.5"/>
<instance part="ANT" gate="G$1" x="208.28" y="35.56" rot="R90"/>
<instance part="R2" gate="G$1" x="231.14" y="137.16" rot="R90"/>
<instance part="FRAME1" gate="G$1" x="-10.16" y="-12.7"/>
<instance part="LED1" gate="G$1" x="231.14" y="127"/>
<instance part="GND8" gate="1" x="231.14" y="114.3"/>
<instance part="SUPPLY4" gate="G$1" x="190.5" y="142.24"/>
</instances>
<busses>
</busses>
<nets>
<net name="GND" class="0">
<segment>
<pinref part="GND3" gate="1" pin="GND"/>
<pinref part="U$2" gate="G$1" pin="2"/>
<wire x1="40.64" y1="76.2" x2="40.64" y2="78.74" width="0.1524" layer="91"/>
</segment>
<segment>
<pinref part="C3" gate="G$1" pin="2"/>
<pinref part="GND2" gate="1" pin="GND"/>
<wire x1="30.48" y1="93.98" x2="30.48" y2="96.52" width="0.1524" layer="91"/>
</segment>
<segment>
<pinref part="C2" gate="G$1" pin="2"/>
<pinref part="GND1" gate="1" pin="GND"/>
<wire x1="20.32" y1="93.98" x2="20.32" y2="101.6" width="0.1524" layer="91"/>
</segment>
<segment>
<pinref part="U2" gate="G$1" pin="GND"/>
<pinref part="GND6" gate="1" pin="GND"/>
<wire x1="182.88" y1="35.56" x2="182.88" y2="40.64" width="0.1524" layer="91"/>
</segment>
<segment>
<pinref part="GND7" gate="1" pin="GND"/>
<pinref part="C1" gate="G$1" pin="2"/>
<wire x1="208.28" y1="68.58" x2="208.28" y2="66.04" width="0.1524" layer="91"/>
</segment>
<segment>
<pinref part="RASPBERRY_PI" gate="G$1" pin="9"/>
<wire x1="167.64" y1="124.46" x2="162.56" y2="124.46" width="0.1524" layer="91"/>
<wire x1="162.56" y1="124.46" x2="162.56" y2="116.84" width="0.1524" layer="91"/>
<pinref part="GND5" gate="1" pin="GND"/>
</segment>
<segment>
<pinref part="U1" gate="G$1" pin="AGND"/>
<wire x1="50.8" y1="71.12" x2="48.26" y2="71.12" width="0.1524" layer="91"/>
<wire x1="48.26" y1="71.12" x2="48.26" y2="68.58" width="0.1524" layer="91"/>
<pinref part="GND4" gate="1" pin="GND"/>
<pinref part="U1" gate="G$1" pin="GND@1"/>
<wire x1="48.26" y1="68.58" x2="48.26" y2="66.04" width="0.1524" layer="91"/>
<wire x1="48.26" y1="66.04" x2="48.26" y2="60.96" width="0.1524" layer="91"/>
<wire x1="50.8" y1="68.58" x2="48.26" y2="68.58" width="0.1524" layer="91"/>
<junction x="48.26" y="68.58"/>
<pinref part="U1" gate="G$1" pin="GND@2"/>
<wire x1="50.8" y1="66.04" x2="48.26" y2="66.04" width="0.1524" layer="91"/>
<junction x="48.26" y="66.04"/>
</segment>
<segment>
<pinref part="LED1" gate="G$1" pin="C"/>
<pinref part="GND8" gate="1" pin="GND"/>
<wire x1="231.14" y1="121.92" x2="231.14" y2="116.84" width="0.1524" layer="91"/>
</segment>
</net>
<net name="VCC" class="0">
<segment>
<pinref part="C2" gate="G$1" pin="1"/>
<pinref part="SUPPLY1" gate="G$1" pin="VCC"/>
<wire x1="20.32" y1="109.22" x2="20.32" y2="111.76" width="0.1524" layer="91"/>
<pinref part="R1" gate="G$1" pin="1"/>
<wire x1="20.32" y1="111.76" x2="20.32" y2="114.3" width="0.1524" layer="91"/>
<wire x1="20.32" y1="114.3" x2="20.32" y2="116.84" width="0.1524" layer="91"/>
<wire x1="20.32" y1="116.84" x2="20.32" y2="121.92" width="0.1524" layer="91"/>
<wire x1="20.32" y1="121.92" x2="20.32" y2="129.54" width="0.1524" layer="91"/>
<wire x1="35.56" y1="121.92" x2="20.32" y2="121.92" width="0.1524" layer="91"/>
<junction x="20.32" y="121.92"/>
<pinref part="U1" gate="G$1" pin="AVCC"/>
<wire x1="50.8" y1="116.84" x2="20.32" y2="116.84" width="0.1524" layer="91"/>
<junction x="20.32" y="116.84"/>
<pinref part="U1" gate="G$1" pin="VCC@1"/>
<wire x1="50.8" y1="114.3" x2="20.32" y2="114.3" width="0.1524" layer="91"/>
<junction x="20.32" y="114.3"/>
<pinref part="U1" gate="G$1" pin="VCC@2"/>
<wire x1="50.8" y1="111.76" x2="20.32" y2="111.76" width="0.1524" layer="91"/>
<junction x="20.32" y="111.76"/>
</segment>
<segment>
<pinref part="RASPBERRY_PI" gate="G$1" pin="2"/>
<wire x1="182.88" y1="134.62" x2="190.5" y2="134.62" width="0.1524" layer="91"/>
<wire x1="190.5" y1="134.62" x2="190.5" y2="142.24" width="0.1524" layer="91"/>
<pinref part="SUPPLY4" gate="G$1" pin="VCC"/>
</segment>
</net>
<net name="N$4" class="0">
<segment>
<pinref part="U1" gate="G$1" pin="AREF"/>
<wire x1="50.8" y1="106.68" x2="30.48" y2="106.68" width="0.1524" layer="91"/>
<pinref part="C3" gate="G$1" pin="1"/>
<wire x1="30.48" y1="106.68" x2="30.48" y2="104.14" width="0.1524" layer="91"/>
</segment>
</net>
<net name="N$5" class="0">
<segment>
<pinref part="U$2" gate="G$1" pin="1"/>
<wire x1="38.1" y1="86.36" x2="38.1" y2="96.52" width="0.1524" layer="91"/>
<pinref part="U1" gate="G$1" pin="PB6(XTAL1/TOSC1)"/>
<wire x1="38.1" y1="96.52" x2="50.8" y2="96.52" width="0.1524" layer="91"/>
</segment>
</net>
<net name="N$6" class="0">
<segment>
<pinref part="U$2" gate="G$1" pin="3"/>
<wire x1="43.18" y1="86.36" x2="43.18" y2="91.44" width="0.1524" layer="91"/>
<pinref part="U1" gate="G$1" pin="PB7(XTAL2/TOSC2)"/>
<wire x1="43.18" y1="91.44" x2="50.8" y2="91.44" width="0.1524" layer="91"/>
</segment>
</net>
<net name="SCK" class="0">
<segment>
<pinref part="U1" gate="G$1" pin="PB5(SCK)"/>
<wire x1="99.06" y1="63.5" x2="106.68" y2="63.5" width="0.1524" layer="91"/>
<label x="109.22" y="63.5" size="1.778" layer="95"/>
</segment>
<segment>
<pinref part="U2" gate="G$1" pin="SCK"/>
<wire x1="170.18" y1="58.42" x2="162.56" y2="58.42" width="0.1524" layer="91"/>
<label x="154.94" y="58.42" size="1.778" layer="95"/>
</segment>
</net>
<net name="MISO" class="0">
<segment>
<pinref part="U1" gate="G$1" pin="PB4(MISO)"/>
<wire x1="99.06" y1="66.04" x2="106.68" y2="66.04" width="0.1524" layer="91"/>
<label x="109.22" y="66.04" size="1.778" layer="95"/>
</segment>
<segment>
<pinref part="U2" gate="G$1" pin="SDO"/>
<wire x1="170.18" y1="53.34" x2="162.56" y2="53.34" width="0.1524" layer="91"/>
<label x="154.94" y="53.34" size="1.778" layer="95"/>
</segment>
</net>
<net name="MOSI" class="0">
<segment>
<pinref part="U1" gate="G$1" pin="PB3(MOSI/OC2)"/>
<wire x1="99.06" y1="68.58" x2="106.68" y2="68.58" width="0.1524" layer="91"/>
<label x="109.22" y="68.58" size="1.778" layer="95"/>
</segment>
<segment>
<pinref part="U2" gate="G$1" pin="SDI"/>
<wire x1="170.18" y1="55.88" x2="162.56" y2="55.88" width="0.1524" layer="91"/>
<label x="154.94" y="55.88" size="1.778" layer="95"/>
</segment>
</net>
<net name="SEL" class="0">
<segment>
<pinref part="U2" gate="G$1" pin="SEL"/>
<wire x1="170.18" y1="60.96" x2="162.56" y2="60.96" width="0.1524" layer="91"/>
<label x="154.94" y="60.96" size="1.778" layer="95"/>
</segment>
<segment>
<pinref part="U1" gate="G$1" pin="PB2(SS/OC1B)"/>
<wire x1="99.06" y1="71.12" x2="106.68" y2="71.12" width="0.1524" layer="91"/>
<label x="109.22" y="71.12" size="1.778" layer="95"/>
</segment>
</net>
<net name="RFM_IRQ" class="0">
<segment>
<pinref part="U1" gate="G$1" pin="PD2(INT0)"/>
<wire x1="99.06" y1="93.98" x2="106.68" y2="93.98" width="0.1524" layer="91"/>
<label x="109.22" y="93.98" size="1.778" layer="95"/>
</segment>
<segment>
<pinref part="U2" gate="G$1" pin="IRQ"/>
<wire x1="170.18" y1="48.26" x2="162.56" y2="48.26" width="0.1524" layer="91"/>
<label x="154.94" y="48.26" size="1.778" layer="95"/>
</segment>
</net>
<net name="N$18" class="0">
<segment>
<pinref part="U2" gate="G$1" pin="ANT"/>
<pinref part="ANT" gate="G$1" pin="1"/>
<wire x1="195.58" y1="50.8" x2="208.28" y2="50.8" width="0.1524" layer="91"/>
<wire x1="208.28" y1="50.8" x2="208.28" y2="43.18" width="0.1524" layer="91"/>
</segment>
</net>
<net name="D1/TXO" class="0">
<segment>
<pinref part="U1" gate="G$1" pin="PD1(TXD)"/>
<wire x1="99.06" y1="96.52" x2="106.68" y2="96.52" width="0.1524" layer="91"/>
<label x="109.22" y="96.52" size="1.778" layer="95"/>
</segment>
<segment>
<pinref part="RASPBERRY_PI" gate="G$1" pin="10"/>
<wire x1="182.88" y1="124.46" x2="190.5" y2="124.46" width="0.1524" layer="91"/>
<label x="193.04" y="124.46" size="1.778" layer="95"/>
</segment>
</net>
<net name="D0/RXI" class="0">
<segment>
<pinref part="RASPBERRY_PI" gate="G$1" pin="8"/>
<wire x1="182.88" y1="127" x2="190.5" y2="127" width="0.1524" layer="91"/>
<label x="193.04" y="127" size="1.778" layer="95"/>
</segment>
<segment>
<pinref part="U1" gate="G$1" pin="PD0(RXD)"/>
<wire x1="99.06" y1="99.06" x2="106.68" y2="99.06" width="0.1524" layer="91"/>
<label x="109.22" y="99.06" size="1.778" layer="95"/>
</segment>
</net>
<net name="RESET" class="0">
<segment>
<pinref part="RASPBERRY_PI" gate="G$1" pin="7"/>
<wire x1="167.64" y1="127" x2="162.56" y2="127" width="0.1524" layer="91"/>
<label x="152.4" y="127" size="1.778" layer="95"/>
</segment>
<segment>
<pinref part="U1" gate="G$1" pin="PC6(/RESET)"/>
<wire x1="48.26" y1="121.92" x2="50.8" y2="121.92" width="0.1524" layer="91"/>
<pinref part="R1" gate="G$1" pin="2"/>
<wire x1="45.72" y1="121.92" x2="48.26" y2="121.92" width="0.1524" layer="91"/>
<label x="45.72" y="124.46" size="1.778" layer="95"/>
</segment>
</net>
<net name="ACT" class="0">
<segment>
<pinref part="U1" gate="G$1" pin="PB1(OC1A)"/>
<wire x1="99.06" y1="73.66" x2="106.68" y2="73.66" width="0.1524" layer="91"/>
<label x="109.22" y="73.66" size="1.778" layer="95"/>
</segment>
<segment>
<pinref part="R2" gate="G$1" pin="2"/>
<wire x1="231.14" y1="142.24" x2="231.14" y2="149.86" width="0.1524" layer="91"/>
<label x="228.6" y="152.4" size="1.778" layer="95"/>
</segment>
</net>
<net name="3V3" class="0">
<segment>
<pinref part="RASPBERRY_PI" gate="G$1" pin="1"/>
<wire x1="167.64" y1="134.62" x2="162.56" y2="134.62" width="0.1524" layer="91"/>
<wire x1="162.56" y1="134.62" x2="162.56" y2="142.24" width="0.1524" layer="91"/>
<label x="160.02" y="144.78" size="1.778" layer="95"/>
</segment>
<segment>
<pinref part="U2" gate="G$1" pin="VCC"/>
<wire x1="182.88" y1="83.82" x2="182.88" y2="78.74" width="0.1524" layer="91"/>
<pinref part="C1" gate="G$1" pin="1"/>
<wire x1="182.88" y1="78.74" x2="182.88" y2="68.58" width="0.1524" layer="91"/>
<wire x1="208.28" y1="76.2" x2="208.28" y2="78.74" width="0.1524" layer="91"/>
<wire x1="208.28" y1="78.74" x2="182.88" y2="78.74" width="0.1524" layer="91"/>
<junction x="182.88" y="78.74"/>
<label x="180.34" y="86.36" size="1.778" layer="95"/>
</segment>
</net>
<net name="N$1" class="0">
<segment>
<pinref part="R2" gate="G$1" pin="1"/>
<pinref part="LED1" gate="G$1" pin="A"/>
<wire x1="231.14" y1="132.08" x2="231.14" y2="129.54" width="0.1524" layer="91"/>
</segment>
</net>
</nets>
</sheet>
</sheets>
<errors>
<approved hash="113,1,154.618,90.17,ACT,,,,,"/>
</errors>
</schematic>
</drawing>
</eagle>
